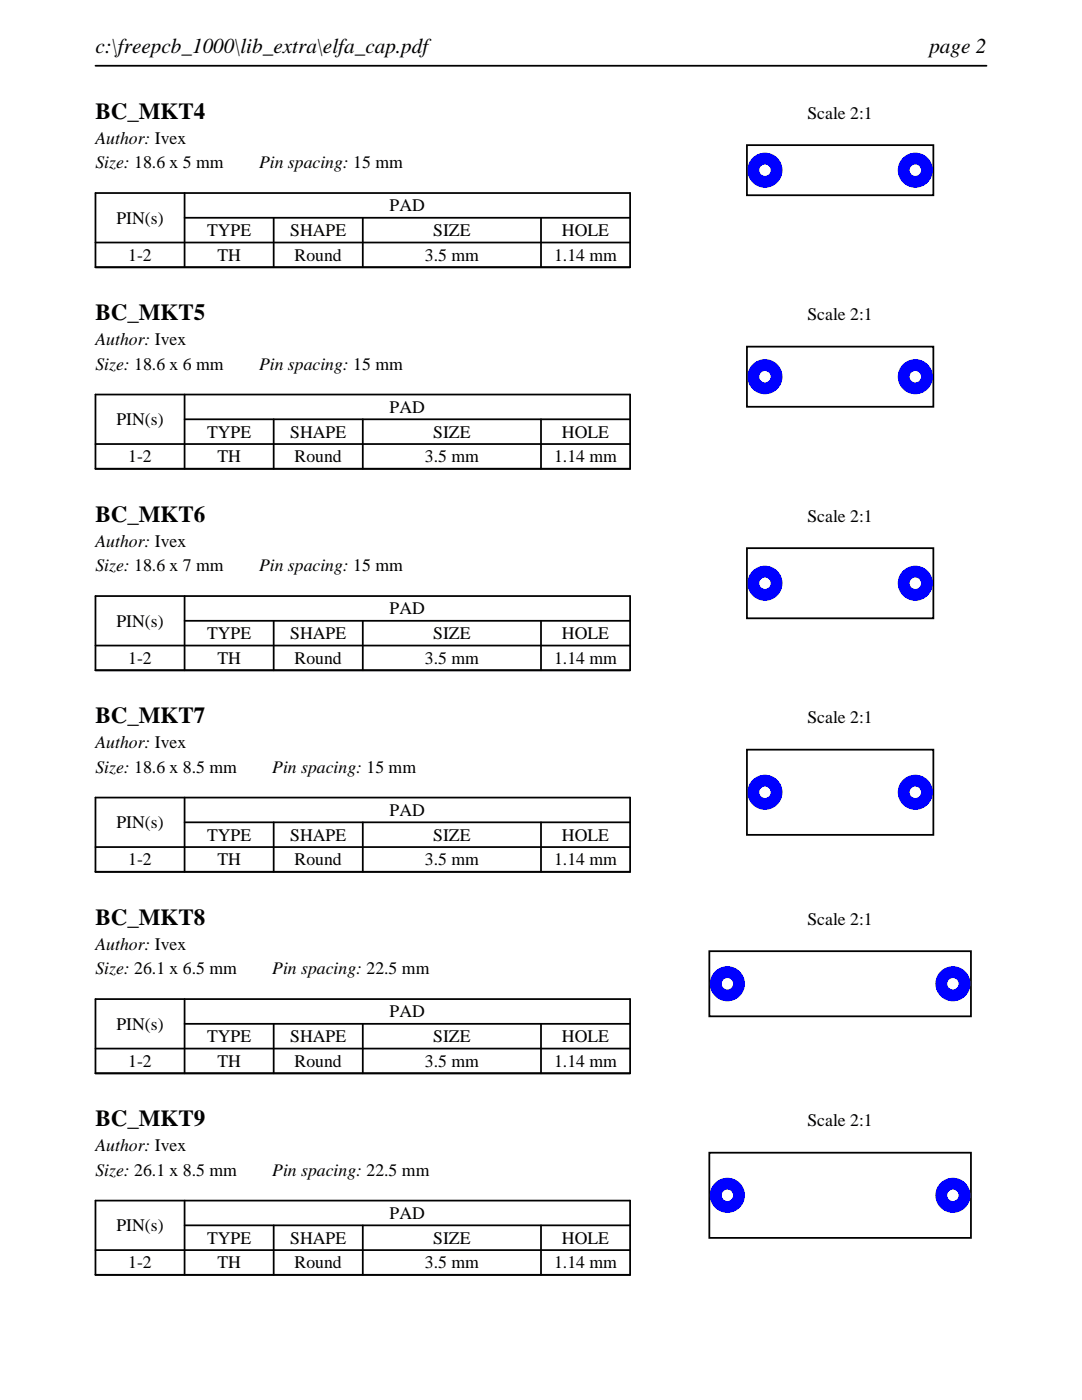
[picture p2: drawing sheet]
<svg xmlns="http://www.w3.org/2000/svg" width="216mm" height="279mm" viewBox="0 0 216 279" stroke-linecap="round" stroke-linejoin="round" font-family="sans-serif">
<path d="M19 13.1h177.8M19 38.5h106.7v14.8h-106.7zM36.8 38.5v14.8M19 48.4h106.7M36.8 43.5h88.9M54.6 43.5v9.8M72.4 43.5v9.8M107.9 43.5v9.8" fill="none" stroke="#000" stroke-width=".35"/>
<path d="M149 29h37.2v10h-37.2z" fill="none" stroke="#000" stroke-width=".36"/>
<g fill="#00f">
<path d="M149.1 34a3.5 3.5 0 0 0 7 0 3.5 3.5 0 0 0-7 0zM151.5 34a1.15 1.15 0 0 1 2.3 0 1.15 1.15 0 0 1-2.3 0z"/>
<path d="M179.1 34a3.5 3.5 0 0 0 7 0 3.5 3.5 0 0 0-7 0zM181.5 34a1.15 1.15 0 0 1 2.3 0 1.15 1.15 0 0 1-2.3 0z"/>
</g>
<path d="M19 78.7h106.7v14.9h-106.7zM36.8 78.7v14.9M19 88.6h106.7M36.8 83.7h88.9M54.6 83.7v9.9M72.4 83.7v9.9M107.9 83.7v9.9" fill="none" stroke="#000" stroke-width=".35"/>
<path d="M149 69.2h37.2v12h-37.2z" fill="none" stroke="#000" stroke-width=".36"/>
<g fill="#00f">
<path d="M149.1 75.2a3.5 3.5 0 0 0 7 0 3.5 3.5 0 0 0-7 0zM151.5 75.2a1.15 1.15 0 0 1 2.3 0 1.15 1.15 0 0 1-2.3 0z"/>
<path d="M179.1 75.2a3.5 3.5 0 0 0 7 0 3.5 3.5 0 0 0-7 0zM181.5 75.2a1.15 1.15 0 0 1 2.3 0 1.15 1.15 0 0 1-2.3 0z"/>
</g>
<path d="M19 119h106.7v14.8h-106.7zM36.8 119v14.8M19 128.8h106.7M36.8 123.9h88.9M54.6 123.9v9.9M72.4 123.9v9.9M107.9 123.9v9.9" fill="none" stroke="#000" stroke-width=".35"/>
<path d="M149 109.4h37.2v14h-37.2z" fill="none" stroke="#000" stroke-width=".36"/>
<g fill="#00f">
<path d="M149.1 116.4a3.5 3.5 0 0 0 7 0 3.5 3.5 0 0 0-7 0zM151.5 116.4a1.15 1.15 0 0 1 2.3 0 1.15 1.15 0 0 1-2.3 0z"/>
<path d="M179.1 116.4a3.5 3.5 0 0 0 7 0 3.5 3.5 0 0 0-7 0zM181.5 116.4a1.15 1.15 0 0 1 2.3 0 1.15 1.15 0 0 1-2.3 0z"/>
</g>
<path d="M19 159.2h106.7v14.8h-106.7zM36.8 159.2v14.8M19 169.1h106.7M36.8 164.1h88.9M54.6 164.1v9.9M72.4 164.1v9.9M107.9 164.1v9.9" fill="none" stroke="#000" stroke-width=".35"/>
<path d="M149 149.6h37.2v17h-37.2z" fill="none" stroke="#000" stroke-width=".36"/>
<g fill="#00f">
<path d="M149.1 158.1a3.5 3.5 0 0 0 7 0 3.5 3.5 0 0 0-7 0zM151.5 158.1a1.15 1.15 0 0 1 2.3 0 1.15 1.15 0 0 1-2.3 0z"/>
<path d="M179.1 158.1a3.5 3.5 0 0 0 7 0 3.5 3.5 0 0 0-7 0zM181.5 158.1a1.15 1.15 0 0 1 2.3 0 1.15 1.15 0 0 1-2.3 0z"/>
</g>
<path d="M19 199.4h106.7v14.8h-106.7zM36.8 199.4v14.8M19 209.3h106.7M36.8 204.3h88.9M54.6 204.3v9.9M72.4 204.3v9.9M107.9 204.3v9.9" fill="none" stroke="#000" stroke-width=".35"/>
<path d="M141.5 189.8h52.2v13h-52.2z" fill="none" stroke="#000" stroke-width=".36"/>
<g fill="#00f">
<path d="M141.6 196.3a3.5 3.5 0 0 0 7 0 3.5 3.5 0 0 0-7 0zM144 196.3a1.15 1.15 0 0 1 2.3 0 1.15 1.15 0 0 1-2.3 0z"/>
<path d="M186.6 196.3a3.5 3.5 0 0 0 7 0 3.5 3.5 0 0 0-7 0zM189 196.3a1.15 1.15 0 0 1 2.3 0 1.15 1.15 0 0 1-2.3 0z"/>
</g>
<path d="M19 239.6h106.7v14.8h-106.7zM36.8 239.6v14.8M19 249.5h106.7M36.8 244.5h88.9M54.6 244.5v9.9M72.4 244.5v9.9M107.9 244.5v9.9" fill="none" stroke="#000" stroke-width=".35"/>
<path d="M141.5 230h52.2v17h-52.2z" fill="none" stroke="#000" stroke-width=".36"/>
<g fill="#00f">
<path d="M141.6 238.5a3.5 3.5 0 0 0 7 0 3.5 3.5 0 0 0-7 0zM144 238.5a1.15 1.15 0 0 1 2.3 0 1.15 1.15 0 0 1-2.3 0z"/>
<path d="M186.6 238.5a3.5 3.5 0 0 0 7 0 3.5 3.5 0 0 0-7 0zM189 238.5a1.15 1.15 0 0 1 2.3 0 1.15 1.15 0 0 1-2.3 0z"/>
</g>
<g font-size="4.6">
<text x="19" y="23.7">BC_MKT4</text>
<text x="19" y="63.9">BC_MKT5</text>
<text x="19" y="104.1">BC_MKT6</text>
<text x="19" y="144.4">BC_MKT7</text>
<text x="19" y="184.6">BC_MKT8</text>
<text x="19" y="224.8">BC_MKT9</text>
</g>
<g font-size="4.2">
<text x="19" y="10.6">c:\freepcb_1000\lib_extra\elfa_cap.pdf</text>
<text x="185.4" y="10.6">page 2</text>
</g>
<g font-size="3.5">
<text x="161.1" y="23.7">Scale 2:1</text>
<text x="19" y="28.6">Author: Ivex</text>
<text x="19" y="33.6">Size: 18.6 x 5 mm</text>
<text x="51.7" y="33.6">Pin spacing: 15 mm</text>
<text x="23.2" y="44.6">PIN(s)</text>
<text x="41.3" y="47.1">TYPE</text>
<text x="57.9" y="47.1">SHAPE</text>
<text x="77.8" y="42.2">PAD</text>
<text x="86.4" y="47.1">SIZE</text>
<text x="112.1" y="47.1">HOLE</text>
<text x="25.6" y="52.1">1-2</text>
<text x="43.4" y="52.1">TH</text>
<text x="58.8" y="52.1">Round</text>
<text x="84.8" y="52.1">3.5 mm</text>
<text x="110.6" y="52.1">1.14 mm</text>
<text x="161.1" y="63.9">Scale 2:1</text>
<text x="19" y="68.9">Author: Ivex</text>
<text x="19" y="73.8">Size: 18.6 x 6 mm</text>
<text x="51.7" y="73.8">Pin spacing: 15 mm</text>
<text x="77.8" y="82.4">PAD</text>
<text x="23.2" y="84.8">PIN(s)</text>
<text x="41.3" y="87.3">TYPE</text>
<text x="57.9" y="87.3">SHAPE</text>
<text x="86.4" y="87.3">SIZE</text>
<text x="112.1" y="87.3">HOLE</text>
<text x="25.6" y="92.3">1-2</text>
<text x="43.4" y="92.3">TH</text>
<text x="58.8" y="92.3">Round</text>
<text x="84.8" y="92.3">3.5 mm</text>
<text x="110.6" y="92.3">1.14 mm</text>
<text x="161.1" y="104.1">Scale 2:1</text>
<text x="19" y="109.1">Author: Ivex</text>
<text x="19" y="114">Size: 18.6 x 7 mm</text>
<text x="51.7" y="114">Pin spacing: 15 mm</text>
<text x="23.2" y="125.1">PIN(s)</text>
<text x="77.8" y="122.6">PAD</text>
<text x="41.3" y="127.6">TYPE</text>
<text x="57.9" y="127.6">SHAPE</text>
<text x="86.4" y="127.6">SIZE</text>
<text x="112.1" y="127.6">HOLE</text>
<text x="25.6" y="132.5">1-2</text>
<text x="43.4" y="132.5">TH</text>
<text x="58.8" y="132.5">Round</text>
<text x="84.8" y="132.5">3.5 mm</text>
<text x="110.6" y="132.5">1.14 mm</text>
<text x="19" y="149.3">Author: Ivex</text>
<text x="161.1" y="144.4">Scale 2:1</text>
<text x="19" y="154.2">Size: 18.6 x 8.5 mm</text>
<text x="54.3" y="154.2">Pin spacing: 15 mm</text>
<text x="23.2" y="165.3">PIN(s)</text>
<text x="41.3" y="167.8">TYPE</text>
<text x="57.9" y="167.8">SHAPE</text>
<text x="77.8" y="162.8">PAD</text>
<text x="86.4" y="167.8">SIZE</text>
<text x="112.1" y="167.8">HOLE</text>
<text x="25.6" y="172.7">1-2</text>
<text x="43.4" y="172.7">TH</text>
<text x="58.8" y="172.7">Round</text>
<text x="84.8" y="172.7">3.5 mm</text>
<text x="110.6" y="172.7">1.14 mm</text>
<text x="161.1" y="184.6">Scale 2:1</text>
<text x="19" y="189.5">Author: Ivex</text>
<text x="19" y="194.5">Size: 26.1 x 6.5 mm</text>
<text x="54.3" y="194.5">Pin spacing: 22.5 mm</text>
<text x="77.8" y="203.1">PAD</text>
<text x="23.2" y="205.5">PIN(s)</text>
<text x="41.3" y="208">TYPE</text>
<text x="57.9" y="208">SHAPE</text>
<text x="86.4" y="208">SIZE</text>
<text x="112.1" y="208">HOLE</text>
<text x="25.6" y="212.9">1-2</text>
<text x="43.4" y="212.9">TH</text>
<text x="58.8" y="212.9">Round</text>
<text x="84.8" y="212.9">3.5 mm</text>
<text x="110.6" y="212.9">1.14 mm</text>
<text x="161.1" y="224.8">Scale 2:1</text>
<text x="19" y="229.7">Author: Ivex</text>
<text x="19" y="234.7">Size: 26.1 x 8.5 mm</text>
<text x="54.3" y="234.7">Pin spacing: 22.5 mm</text>
<text x="23.2" y="245.7">PIN(s)</text>
<text x="77.8" y="243.3">PAD</text>
<text x="41.3" y="248.2">TYPE</text>
<text x="57.9" y="248.2">SHAPE</text>
<text x="86.4" y="248.2">SIZE</text>
<text x="112.1" y="248.2">HOLE</text>
<text x="25.6" y="253.2">1-2</text>
<text x="43.4" y="253.2">TH</text>
<text x="58.8" y="253.2">Round</text>
<text x="84.8" y="253.2">3.5 mm</text>
<text x="110.6" y="253.2">1.14 mm</text>
</g>
</svg>
